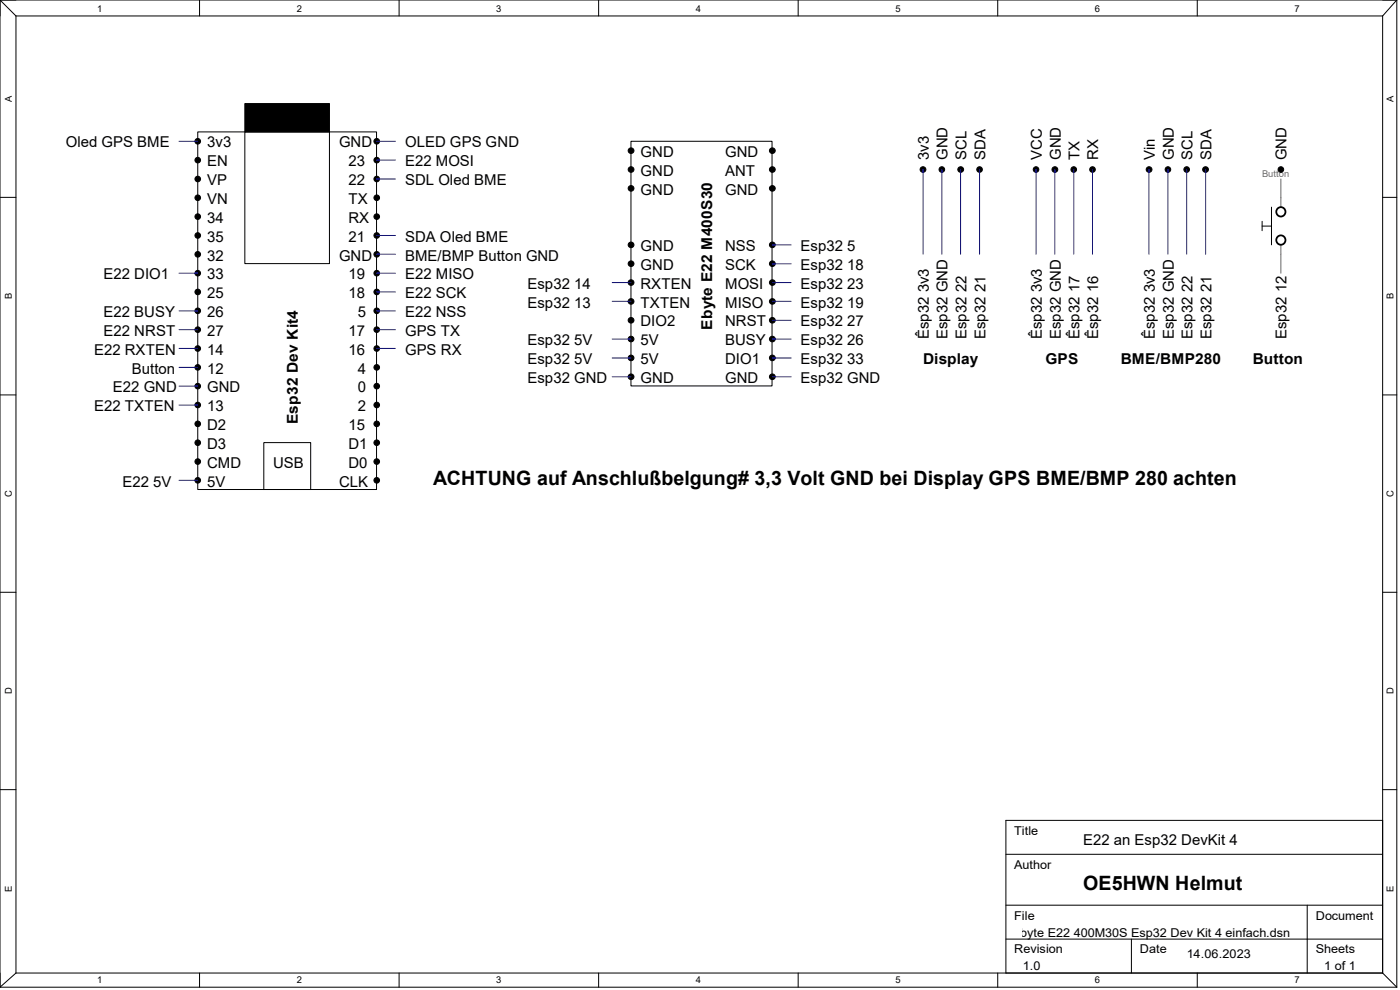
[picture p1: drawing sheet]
<svg xmlns="http://www.w3.org/2000/svg" width="297mm" height="210mm" viewBox="0 0 297 210" stroke-linecap="round" stroke-linejoin="round" font-family="sans-serif">
<g fill="#000" stroke="#000" stroke-width=".21">
<path d="M51.9 22h18v5.9h-18z" fill-rule="evenodd"/>
<circle cx="42" cy="30" r=".59"/>
<circle cx="42" cy="34" r=".59"/>
<circle cx="42" cy="38" r=".59"/>
<circle cx="79.9" cy="38" r=".59"/>
<circle cx="79.9" cy="34" r=".59"/>
<circle cx="79.9" cy="30" r=".59"/>
<circle cx="133.9" cy="36" r=".61"/>
<circle cx="133.9" cy="40" r=".61"/>
<circle cx="133.9" cy="32" r=".61"/>
<circle cx="163.9" cy="36" r=".61"/>
<circle cx="163.9" cy="32" r=".61"/>
<circle cx="163.9" cy="40" r=".61"/>
<circle cx="195.8" cy="36" r=".61"/>
<circle cx="199.8" cy="36" r=".59"/>
<circle cx="203.8" cy="36" r=".61"/>
<circle cx="207.8" cy="36" r=".59"/>
<circle cx="219.8" cy="36" r=".59"/>
<circle cx="223.8" cy="36" r=".61"/>
<circle cx="227.8" cy="36" r=".59"/>
<circle cx="231.8" cy="36" r=".59"/>
<circle cx="243.8" cy="36" r=".61"/>
<circle cx="247.8" cy="36" r=".59"/>
<circle cx="251.8" cy="36" r=".59"/>
<circle cx="255.8" cy="36" r=".61"/>
<circle cx="271.7" cy="36" r=".59"/>
<circle cx="42" cy="46" r=".59"/>
<circle cx="42" cy="54" r=".59"/>
<circle cx="42" cy="42" r=".59"/>
<circle cx="42" cy="58" r=".59"/>
<circle cx="42" cy="50" r=".59"/>
<circle cx="79.9" cy="42" r=".59"/>
<circle cx="79.9" cy="54" r=".59"/>
<circle cx="79.9" cy="46" r=".59"/>
<circle cx="79.9" cy="58" r=".59"/>
<circle cx="79.9" cy="50" r=".59"/>
<circle cx="133.9" cy="55.9" r=".61"/>
<circle cx="133.9" cy="51.9" r=".61"/>
<circle cx="133.9" cy="60" r=".61"/>
<circle cx="163.9" cy="51.9" r=".61"/>
<circle cx="163.9" cy="60" r=".61"/>
<circle cx="163.9" cy="55.9" r=".61"/>
<circle cx="42" cy="69.9" r=".59"/>
<circle cx="42" cy="73.9" r=".59"/>
<circle cx="42" cy="65.9" r=".59"/>
<circle cx="42" cy="61.9" r=".59"/>
<circle cx="42" cy="77.9" r=".59"/>
<circle cx="79.9" cy="61.9" r=".59"/>
<circle cx="79.9" cy="77.9" r=".59"/>
<circle cx="79.9" cy="65.9" r=".59"/>
<circle cx="79.9" cy="69.9" r=".59"/>
<circle cx="79.9" cy="73.9" r=".59"/>
<circle cx="133.9" cy="64" r=".61"/>
<circle cx="133.9" cy="68" r=".61"/>
<circle cx="133.9" cy="75.9" r=".61"/>
<circle cx="133.9" cy="71.9" r=".61"/>
<circle cx="133.9" cy="79.9" r=".61"/>
<circle cx="163.9" cy="64" r=".61"/>
<circle cx="163.9" cy="68" r=".61"/>
<circle cx="163.9" cy="71.9" r=".61"/>
<circle cx="163.9" cy="79.9" r=".61"/>
<circle cx="163.9" cy="75.9" r=".61"/>
<circle cx="42" cy="85.9" r=".59"/>
<circle cx="42" cy="81.9" r=".59"/>
<circle cx="42" cy="93.9" r=".59"/>
<circle cx="42" cy="97.9" r=".59"/>
<circle cx="42" cy="89.9" r=".59"/>
<circle cx="79.9" cy="97.9" r=".59"/>
<circle cx="79.9" cy="85.9" r=".59"/>
<circle cx="79.9" cy="81.9" r=".59"/>
<circle cx="79.9" cy="89.9" r=".59"/>
<circle cx="79.9" cy="93.9" r=".59"/>
<circle cx="42" cy="101.9" r=".59"/>
<circle cx="79.9" cy="101.9" r=".59"/>
</g>
<g fill="none" stroke="#000" stroke-width=".21">
<path d="M0 0h296.3M0 0v209.4M0 0l3.4 3.4M3.4 3.4h289.9M3.4 3.4v203M42.3 0v3.4M84.7 0v3.4M127 0v3.4M169.3 0v3.4M211.7 0v3.4M254 0v3.4M293.3 3.4v203"/>
<path d="M296.3 0v209.4M296.3 0l-3 3.4M42 28h37.9v75.8h-37.9zM51.9 28h18v27.9h-18zM133.9 30h29.9v51.9h-29.9zM0 41.9h3.4M267.8 48h1.9M267.8 46.9v2M269.7 43.9v8M293.3 41.9h3M0 83.8h3.4M56 93.9h9.9v9.9h-9.9z"/>
<path d="M293.3 83.8h3M0 125.6h3.4M293.3 125.6h3M0 167.5h3.4M293.3 174h-79.9v32.4M293.3 167.5h3M213.4 181.2h79.9M213.4 192h79.9M213.4 199.2h79.9M240 199.2v7.2M277.3 192v14.4M0 209.4h296.3"/>
<path d="M3.4 206.4h289.9M3.4 206.4l-3.4 3M42.3 206.4v3M84.7 206.4v3M127 206.4v3M169.3 206.4v3M211.7 206.4v3M254 206.4v3M293.3 206.4l3 3"/>
</g>
<g fill="none" stroke="#00f" stroke-width=".21">
<path d="M38 30h4M79.9 30h4M79.9 34h4M79.9 38h4M195.8 36v17.9M199.8 36v17.9M203.8 36v17.9M207.8 36v17.9M219.8 36v17.9M223.8 36v17.9M227.8 36v17.9M231.8 36v17.9"/>
<path d="M243.8 36v17.9M247.8 36v17.9M251.8 36v17.9M255.8 36v17.9M38 58h4M79.9 58h4M79.9 50h4M79.9 53.9h4M129.9 59.9h4M163.8 59.9h4.1M163.8 51.9h4.1M163.8 56h4.1"/>
<path d="M38 66h4M38 69.9h4M38 73.9h4M38 77.9h4M79.9 66h4M79.9 69.9h4M79.9 61.9h4M79.9 73.9h4M129.9 79.9h4M129.9 71.9h4M129.9 75.9h4M129.9 63.9h4"/>
<path d="M163.8 79.9h4.1M163.8 71.9h4.1M163.8 75.9h4.1M163.8 63.9h4.1M163.8 67.9h4.1M38 81.9h4M38 85.9h4M38 101.9h4"/>
</g>
<path d="M271.7 38v5.9M271.7 51.9v6.1" fill="none" stroke="#c04040" stroke-width=".21"/>
<g fill="none" stroke="#000" stroke-width=".38">
<circle cx="271.7" cy="50.9" r=".98"/>
<circle cx="271.7" cy="44.9" r=".98"/>
</g>
<g font-size="4.2">
<text x="91.9" y="103">ACHTUNG auf Anschlußbelgung# 3,3 Volt GND bei Display GPS BME/BMP 280 achten</text>
<text x="229.8" y="188.9">OE5HWN Helmut</text>
</g>
<g font-size="3.2">
<text x="14" y="31.3">Oled GPS BME</text>
<text x="43.9" y="31.3">3v3</text>
<text x="43.9" y="35.3">EN</text>
<text x="71.9" y="31.3">GND</text>
<text x="73.9" y="35.3">23</text>
<text x="85.9" y="35.3">E22 MOSI</text>
<text x="85.9" y="31.3">OLED GPS GND</text>
<text x="135.9" y="33.3">GND</text>
<text x="153.8" y="33.3">GND</text>
<text x="197.1" y="34" transform="rotate(-90 197.1 34)">3v3</text>
<text x="201" y="34" transform="rotate(-90 201 34)">GND</text>
<text x="205.1" y="34" transform="rotate(-90 205.1 34)">SCL</text>
<text x="209" y="34" transform="rotate(-90 209 34)">SDA</text>
<text x="221" y="34" transform="rotate(-90 221 34)">VCC</text>
<text x="225" y="34" transform="rotate(-90 225 34)">GND</text>
<text x="229" y="34" transform="rotate(-90 229 34)">TX</text>
<text x="233" y="34" transform="rotate(-90 233 34)">RX</text>
<text x="245" y="34" transform="rotate(-90 245 34)">Vin</text>
<text x="249" y="34" transform="rotate(-90 249 34)">GND</text>
<text x="253" y="34" transform="rotate(-90 253 34)">SCL</text>
<text x="257" y="34" transform="rotate(-90 257 34)">SDA</text>
<text x="273" y="33.9" transform="rotate(-90 273 33.9)">GND</text>
<text x="43.9" y="39.3">VP</text>
<text x="73.9" y="39.3">22</text>
<text x="85.9" y="39.3">SDL Oled BME</text>
<text x="135.9" y="37.3">GND</text>
<text x="135.9" y="41.3">GND</text>
<text x="153.8" y="41.3">GND</text>
<text x="153.8" y="37.3">ANT</text>
<text x="43.9" y="43.3">VN</text>
<text x="43.9" y="47.3">34</text>
<text x="73.9" y="43.3">TX</text>
<text x="73.9" y="47.3">RX</text>
<text x="43.9" y="51.3">35</text>
<text x="73.9" y="51.3">21</text>
<text x="85.9" y="51.3">SDA Oled BME</text>
<text x="135.9" y="53.3">GND</text>
<text x="153.8" y="53.3">NSS</text>
<text x="169.8" y="53.3">Esp32 5</text>
<text x="22" y="59.3">E22 DIO1</text>
<text x="43.9" y="59.3">33</text>
<text x="43.9" y="55.3">32</text>
<text x="71.9" y="55.3">GND</text>
<text x="73.9" y="59.3">19</text>
<text x="85.9" y="59.3">E22 MISO</text>
<text x="85.9" y="55.3">BME/BMP Button GND</text>
<text x="135.9" y="57.3">GND</text>
<text x="153.8" y="57.3">SCK</text>
<text x="169.8" y="57.3">Esp32 18</text>
<text x="43.9" y="63.2">25</text>
<text x="73.9" y="63.2">18</text>
<text x="85.9" y="63.2">E22 SCK</text>
<text x="111.9" y="65.3">Esp32 13</text>
<text x="111.9" y="61.3">Esp32 14</text>
<text x="135.9" y="65.3">TXTEN</text>
<text x="135.9" y="61.3">RXTEN</text>
<text x="153.8" y="61.3">MOSI</text>
<text x="153.8" y="65.3">MISO</text>
<text x="169.8" y="65.3">Esp32 19</text>
<text x="169.8" y="61.3">Esp32 23</text>
<text x="22" y="71.2">E22 NRST</text>
<text x="22" y="67.3">E22 BUSY</text>
<text x="43.9" y="71.2">27</text>
<text x="43.9" y="67.3">26</text>
<text x="73.9" y="71.2">17</text>
<text x="75.9" y="67.3">5</text>
<text x="85.9" y="71.2">GPS TX</text>
<text x="85.9" y="67.3">E22 NSS</text>
<text x="135.9" y="69.3">DIO2</text>
<text x="151.1" y="69.9" transform="rotate(-90 151.1 69.9)">Ebyte E22 M400S30</text>
<text x="153.8" y="69.3">NRST</text>
<text x="169.8" y="69.3">Esp32 27</text>
<text x="197.1" y="71.9" transform="rotate(-90 197.1 71.9)">Êsp32 3v3</text>
<text x="201" y="71.9" transform="rotate(-90 201 71.9)">Esp32 GND</text>
<text x="205.1" y="71.9" transform="rotate(-90 205.1 71.9)">Esp32 22</text>
<text x="209" y="71.9" transform="rotate(-90 209 71.9)">Esp32 21</text>
<text x="221" y="71.9" transform="rotate(-90 221 71.9)">Êsp32 3v3</text>
<text x="225" y="71.9" transform="rotate(-90 225 71.9)">Esp32 GND</text>
<text x="229" y="71.9" transform="rotate(-90 229 71.9)">Êsp32 17</text>
<text x="233" y="71.9" transform="rotate(-90 233 71.9)">Êsp32 16</text>
<text x="245" y="71.9" transform="rotate(-90 245 71.9)">Êsp32 3v3</text>
<text x="249" y="71.9" transform="rotate(-90 249 71.9)">Esp32 GND</text>
<text x="253" y="71.9" transform="rotate(-90 253 71.9)">Esp32 22</text>
<text x="257" y="71.9" transform="rotate(-90 257 71.9)">Esp32 21</text>
<text x="273" y="71.9" transform="rotate(-90 273 71.9)">Esp32 12</text>
<text x="20" y="75.3">E22 RXTEN</text>
<text x="43.9" y="75.3">14</text>
<text x="73.9" y="75.3">16</text>
<text x="85.9" y="75.3">GPS RX</text>
<text x="111.9" y="77.3">Esp32 5V</text>
<text x="111.9" y="73.2">Esp32 5V</text>
<text x="135.9" y="77.3">5V</text>
<text x="135.9" y="73.2">5V</text>
<text x="153.8" y="73.2">BUSY</text>
<text x="153.8" y="77.3">DIO1</text>
<text x="169.8" y="77.3">Esp32 33</text>
<text x="169.8" y="73.2">Esp32 26</text>
<text x="195.8" y="77.2">Display</text>
<text x="221.8" y="77.2">GPS</text>
<text x="237.8" y="77.2">BME/BMP280</text>
<text x="265.8" y="77.2">Button</text>
<text x="24" y="83.2">E22 GND</text>
<text x="28" y="79.2">Button</text>
<text x="43.9" y="83.2">GND</text>
<text x="43.9" y="79.2">12</text>
<text x="75.9" y="83.2">0</text>
<text x="75.9" y="79.2">4</text>
<text x="111.9" y="81.2">Esp32 GND</text>
<text x="135.9" y="81.2">GND</text>
<text x="153.8" y="81.2">GND</text>
<text x="169.8" y="81.2">Esp32 GND</text>
<text x="20" y="87.2">E22 TXTEN</text>
<text x="43.9" y="87.2">13</text>
<text x="63.2" y="89.9" transform="rotate(-90 63.2 89.9)">Esp32 Dev Kit4</text>
<text x="75.9" y="87.2">2</text>
<text x="43.9" y="95.2">D3</text>
<text x="43.9" y="91.2">D2</text>
<text x="73.9" y="95.2">D1</text>
<text x="73.9" y="91.2">15</text>
<text x="43.9" y="99.2">CMD</text>
<text x="58" y="99.2">USB</text>
<text x="73.9" y="99.2">D0</text>
<text x="26" y="103.2">E22 5V</text>
<text x="43.9" y="103.2">5V</text>
<text x="71.9" y="103.2">CLK</text>
<text x="229.8" y="179.2">E22 an Esp32 DevKit 4</text>
</g>
<g font-size="2.6">
<text x="215.2" y="177.1">Title</text>
<text x="215.2" y="184.3">Author</text>
<text x="215.2" y="195.1">File</text>
<text x="279.1" y="195.1">Document</text>
<text x="211.6" y="198.7">... Ebyte E22 400M30S Esp32 Dev Kit 4 einfach.dsn</text>
<text x="215.2" y="202.3">Revision</text>
<text x="241.8" y="202.3">Date</text>
<text x="251.8" y="203.2">14.06.2023</text>
<text x="279.1" y="202.3">Sheets</text>
<text x="217" y="205.9">1.0</text>
<text x="280.9" y="205.9">1 of 1</text>
</g>
<g font-size="2">
<text x="20.6" y="2.6">1</text>
<text x="62.9" y="2.6">2</text>
<text x="105.3" y="2.6">3</text>
<text x="147.6" y="2.6">4</text>
<text x="189.9" y="2.6">5</text>
<text x="232.3" y="2.6">6</text>
<text x="274.6" y="2.6">7</text>
<text x="2.5" y="21.6" transform="rotate(-90 2.5 21.6)">A</text>
<text x="295.7" y="21.6" transform="rotate(-90 295.7 21.6)">A</text>
<text x="2.5" y="63.5" transform="rotate(-90 2.5 63.5)">B</text>
<text x="295.7" y="63.5" transform="rotate(-90 295.7 63.5)">B</text>
<text x="2.5" y="105.4" transform="rotate(-90 2.5 105.4)">C</text>
<text x="295.7" y="105.4" transform="rotate(-90 295.7 105.4)">C</text>
<text x="2.5" y="147.3" transform="rotate(-90 2.5 147.3)">D</text>
<text x="295.7" y="147.3" transform="rotate(-90 295.7 147.3)">D</text>
<text x="2.5" y="189.1" transform="rotate(-90 2.5 189.1)">E</text>
<text x="295.7" y="189.1" transform="rotate(-90 295.7 189.1)">E</text>
<text x="20.6" y="208.6">1</text>
<text x="62.9" y="208.6">2</text>
<text x="105.3" y="208.6">3</text>
<text x="147.6" y="208.6">4</text>
<text x="189.9" y="208.6">5</text>
<text x="232.3" y="208.6">6</text>
<text x="274.6" y="208.6">7</text>
</g>
<text font-size="2" fill="#c04040" x="267.8" y="37.5">Button</text>
</svg>
